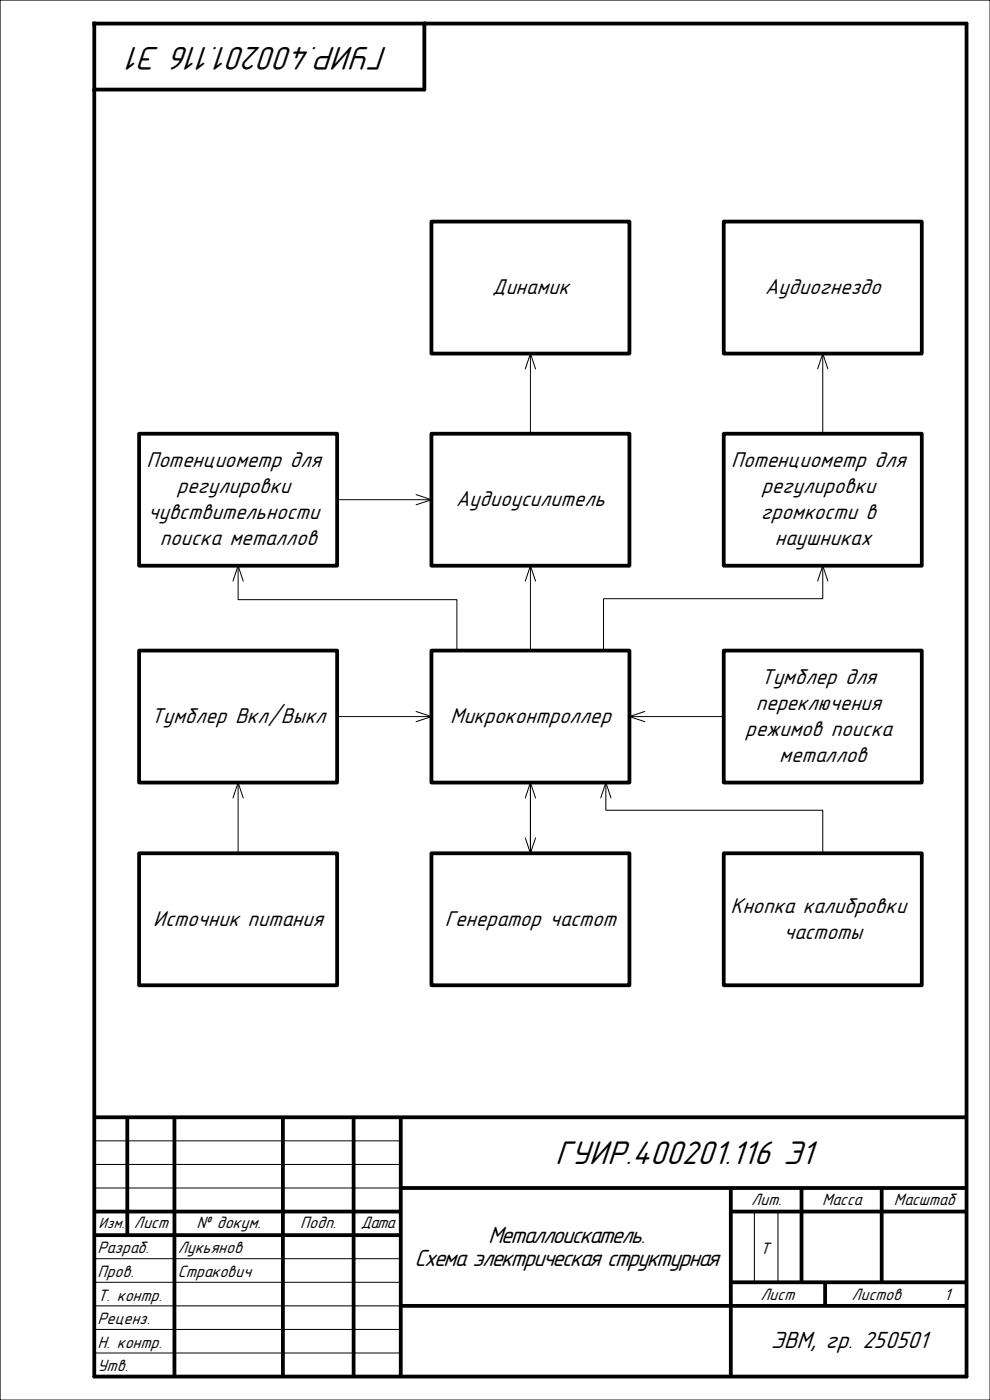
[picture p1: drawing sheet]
<svg xmlns="http://www.w3.org/2000/svg" width="210mm" height="297mm" viewBox="0 0 210 297" stroke-linecap="round" stroke-linejoin="round" font-family="sans-serif">
<path d="M0 0h210v297h-210z" fill="none" stroke="#000" stroke-width=".25"/>
<path d="M20 5h185v287h-185zM90 5v14h-70" fill="none" stroke="#000" stroke-width=".8"/>
<g fill="none" stroke="#000" stroke-width=".8" stroke-linecap="butt">
<path d="M20 237h185M27 237v25M37 237v55M60 237v55M75 237v55M85 237v55M20 257h65M85 252h120M155 252v40M155 257h50M170 252v20M187 252v20"/>
<path d="M20 262h65M85 277h120M155 272h50M175 272v5"/>
</g>
<path d="M20 242h65M20 247h65M20 252h65M160 257v15M165 257v15M20 267h65M20 272h65M20 277h65M20 282h65M20 287h65" fill="none" stroke="#000" stroke-width=".21"/>
<path d="M153.5 138h42v28h-42z" fill-rule="evenodd" fill="#fff"/>
<path d="M153.5 138h42v28h-42z" fill="none" stroke="#000" stroke-width=".8"/>
<path d="M153.5 92h42v28h-42z" fill-rule="evenodd" fill="#fff"/>
<path d="M153.5 92h42v28h-42z" fill="none" stroke="#000" stroke-width=".8"/>
<path d="M91.5 138h42v28h-42z" fill-rule="evenodd" fill="#fff"/>
<path d="M91.5 138h42v28h-42z" fill="none" stroke="#000" stroke-width=".8"/>
<path d="M91.5 92h42v28h-42z" fill-rule="evenodd" fill="#fff"/>
<path d="M91.5 92h42v28h-42z" fill="none" stroke="#000" stroke-width=".8"/>
<path d="M173.4 123.3l1.1-3.3 1.1 3.3M174.5 120v7h-46.5v11" fill="none" stroke="#000" stroke-width=".21"/>
<path d="M29.5 181h42v28h-42z" fill-rule="evenodd" fill="#fff"/>
<path d="M29.5 181h42v28h-42z" fill="none" stroke="#000" stroke-width=".8"/>
<path d="M111.4 123.3l1.1-3.3 1.1 3.3M112.5 120v18M49.4 169.3l1.1-3.3 1.1 3.3M50.5 166v15" fill="none" stroke="#000" stroke-width=".21"/>
<path d="M29.5 138h42v28h-42z" fill-rule="evenodd" fill="#fff"/>
<path d="M29.5 138h42v28h-42z" fill="none" stroke="#000" stroke-width=".8"/>
<path d="M153.5 181h42v28h-42z" fill-rule="evenodd" fill="#fff"/>
<path d="M153.5 181h42v28h-42z" fill="none" stroke="#000" stroke-width=".8"/>
<path d="M91.5 47h42v28h-42z" fill-rule="evenodd" fill="#fff"/>
<path d="M91.5 47h42v28h-42z" fill="none" stroke="#000" stroke-width=".8"/>
<path d="M111.4 78.3l1.1-3.3 1.1 3.3M112.5 75v17M71.5 152h20M88.2 150.9l3.3 1.1-3.3 1.1M111.4 177.7l1.1 3.3 1.1-3.3M112.5 166v15" fill="none" stroke="#000" stroke-width=".21"/>
<path d="M91.5 181h42v28h-42z" fill-rule="evenodd" fill="#fff"/>
<path d="M91.5 181h42v28h-42z" fill="none" stroke="#000" stroke-width=".8"/>
<path d="M153.5 47h42v28h-42z" fill-rule="evenodd" fill="#fff"/>
<path d="M153.5 47h42v28h-42z" fill="none" stroke="#000" stroke-width=".8"/>
<path d="M173.4 78.3l1.1-3.3 1.1 3.3M174.5 75v17M133.5 152h20M136.8 150.9l-3.3 1.1 3.3 1.1M111.4 169.3l1.1-3.3 1.1 3.3M112.5 166v15" fill="none" stroke="#000" stroke-width=".21"/>
<path d="M29.5 92h42v28h-42z" fill-rule="evenodd" fill="#fff"/>
<path d="M29.5 92h42v28h-42z" fill="none" stroke="#000" stroke-width=".8"/>
<path d="M71.5 106h20M88.2 104.9l3.3 1.1-3.3 1.1M49.4 123.3l1.1-3.3 1.1 3.3M50.5 120v7.2h46.4v10.8M127.4 169.3l1.1-3.3 1.1 3.3M128.5 166v5.9h46v9.1" fill="none" stroke="#000" stroke-width=".21"/>
<g font-size="7.4">
<text x="82.3" y="9.9" transform="rotate(-180 82.3 9.9)">ГУИР.400201.116 Э1</text>
<text x="117.8" y="247">ГУИР.400201.116 Э1</text>
</g>
<g font-size="5.3">
<text x="103.5" y="263.6">Металлоискатель.</text>
<text x="87.9" y="268.6">Схема электрическая структурная</text>
<text x="163.5" y="286">ЭВМ, гр. 250501</text>
</g>
<g font-size="4.8">
<text x="104.4" y="62.4">Динамик</text>
<text x="162.2" y="62.4">Аудиогнездо</text>
<text x="31.1" y="99.1">Потенциометр для</text>
<text x="155.1" y="99.1">Потенциометр для</text>
<text x="37.5" y="104.6">регулировки</text>
<text x="96.7" y="107.4">Аудиоусилитель</text>
<text x="161.5" y="104.6">регулировки</text>
<text x="31.4" y="110.1">чувствительности</text>
<text x="161.4" y="110.1">громкости в</text>
<text x="33.9" y="115.6">поиска металлов</text>
<text x="164.4" y="115.6">наушниках</text>
<text x="161.4" y="145.1">Тумблер для</text>
<text x="32" y="153.4">Тумблер Вкл/Выкл</text>
<text x="95.4" y="153.4">Микроконтроллер</text>
<text x="160.3" y="150.6">переключения</text>
<text x="158.1" y="156.2">режимов поиска</text>
<text x="165.3" y="161.7">металлов</text>
<text x="32.5" y="196.4">Источник питания</text>
<text x="94.4" y="196.4">Генератор частот</text>
<text x="154.9" y="193.7">Кнопка калибровки</text>
<text x="166.2" y="199.2">частоты</text>
</g>
<g font-size="3.7">
<text x="159.3" y="255.6">Лит.</text>
<text x="174.3" y="255.6">Масса</text>
<text x="189.6" y="255.6">Масштаб</text>
<text x="28.4" y="260.6">Лист</text>
<text x="41.7" y="260.6">№ докум.</text>
<text x="63.7" y="260.6">Подп.</text>
<text x="76.5" y="260.6">Дата</text>
<text x="20.7" y="265.9">Разраб.</text>
<text x="37.7" y="265.9">Лукьянов</text>
<text x="161.2" y="265.9">Т</text>
<text x="20.7" y="270.9">Пров.</text>
<text x="20.7" y="275.9">Т. контр.</text>
<text x="37.7" y="270.9">Стракович</text>
<text x="161.3" y="275.8">Лист</text>
<text x="180.6" y="275.8">Листов</text>
<text x="200.3" y="275.8">1</text>
<text x="20.7" y="280.9">Реценз.</text>
<text x="20.7" y="285.9">Н. контр.</text>
<text x="20.7" y="290.9">Утв.</text>
</g>
<text font-size="3.3" x="20.9" y="260.6">Изм.</text>
</svg>
